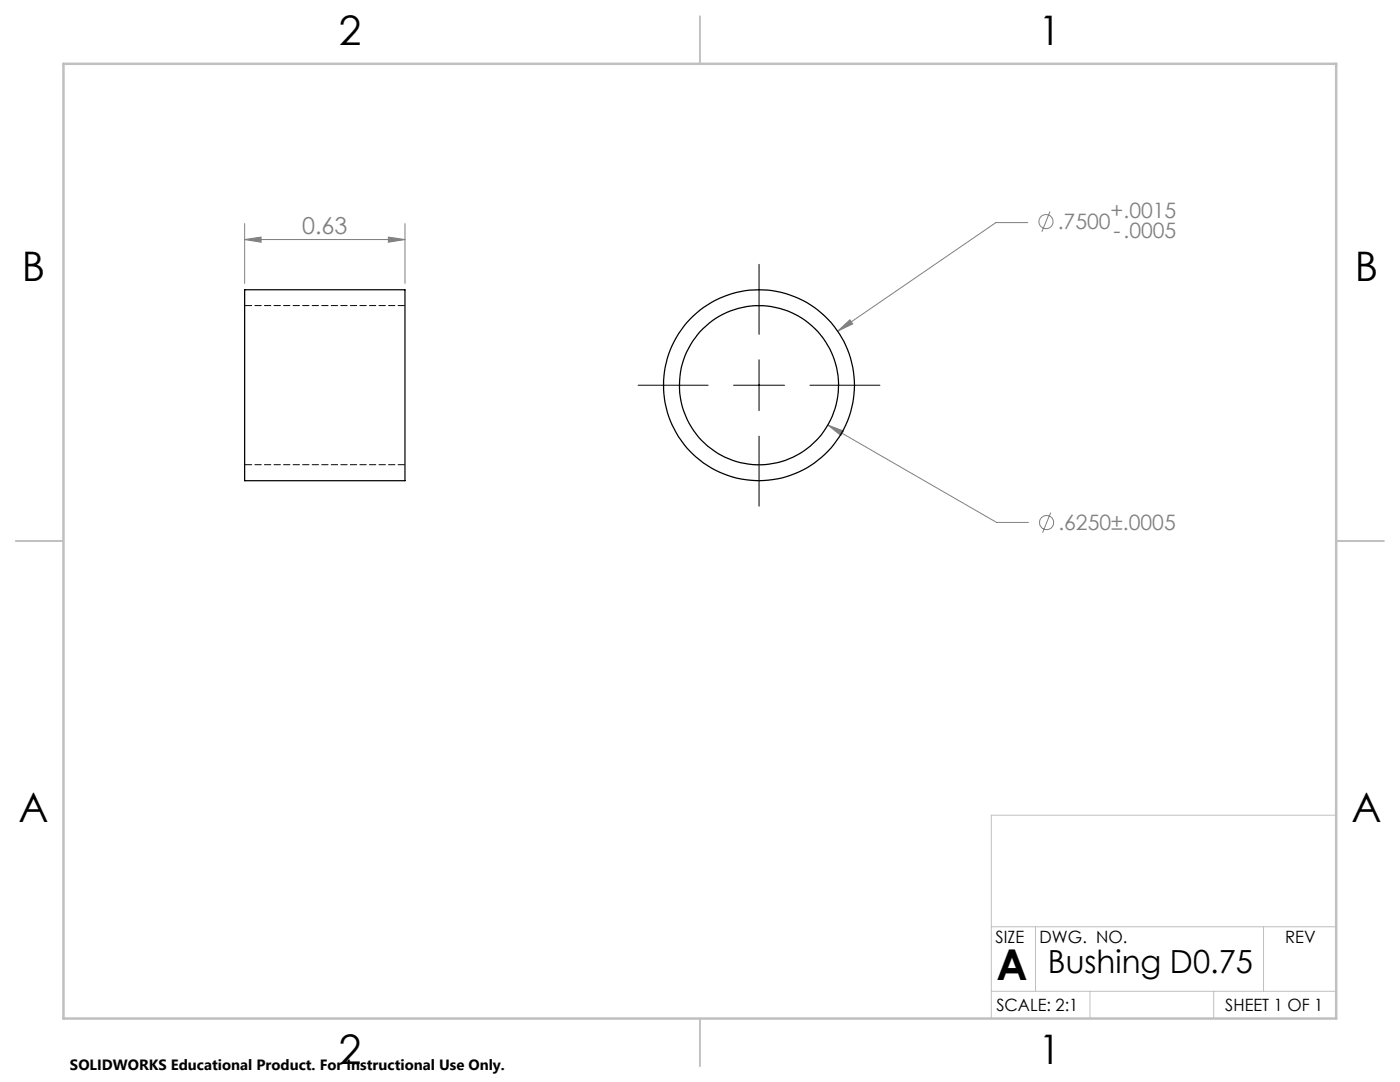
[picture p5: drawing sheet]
<svg xmlns="http://www.w3.org/2000/svg" width="279mm" height="216mm" viewBox="0 0 279 216" stroke-linecap="round" stroke-linejoin="round" font-family="sans-serif">
<g fill="none" stroke="#808080" stroke-width=".2">
<path d="M48.8 47.8l3.3-.5v1zM48.8 44.6v12M48.8 47.8h32M77.5 47.3l3.3 .5-3.3 .5zM80.8 44.6v12M205.1 44.4h-6.3l-31.6 21.7M209.6 42.2l-1.7 4M167.2 66.1l2.4-2.3 .6 .8zM165.2 84.8l3.1 1.2-.5 .9zM165.2 84.8l33.7 19.4h6.3M209.7 102.3l-1.6 4"/>
<circle cx="208.7" cy="44.2" r="1.4"/>
<circle cx="208.9" cy="104.3" r="1.42"/>
</g>
<path d="M151.5 52.7v14M127.4 76.9h13.9M146.4 76.9h10.2M151.5 71.8v10.2M161.6 76.9h14M151.5 87v14" fill="none" stroke="#000" stroke-width=".2"/>
<path d="M266.7 162.7h-68.9v40.5M197.8 197.8h68.9M197.8 184.9h68.9M206.7 184.9v12.9M217.5 197.8v5.4M242.2 197.8v5.4M252.2 184.9v12.9" fill="none" stroke="#c0c0c0" stroke-width=".2"/>
<path d="M139.7 3.2v9.5M3.1 107.9h9.6M266.7 107.9h9.5M139.7 203.2v9.6" fill="none" stroke="#c0c0c0" stroke-width=".25"/>
<path d="M12.7 12.7h254v190.5h-254z" fill="none" stroke="#c0c0c0" stroke-width=".5"/>
<g fill="#808080">
<path d="M167.2 66.1l3-1.5-.6-.8zM165.2 84.8l2.6 2.1 .5-.9z"/>
<path d="M77.5 47.3l3.3 .5-3.3 .5zM48.8 47.8l3.3-.5v1z"/>
</g>
<g fill="none" stroke="#000" stroke-width=".25">
<path d="M48.8 57.8h32v38.1h-32z"/>
<circle cx="151.5" cy="76.9" r="15.9"/>
<circle cx="151.5" cy="76.9" r="19"/>
</g>
<path d="M80.8 61h-32M48.8 92.7h32" fill="none" stroke="#000" stroke-width=".2" stroke-dasharray="1.3 .6" stroke-dashoffset="-.1"/>
<text font-size="8.5" x="198.9" y="195.5">A</text>
<g font-size="8.1">
<text x="67.6" y="8.9">2</text>
<text x="207.3" y="8.9">1</text>
<text x="4.4" y="56.2">B</text>
<text x="270.4" y="56.2">B</text>
<text x="3.7" y="164.1">A</text>
<text x="269.7" y="164.1">A</text>
<text x="67.6" y="212.4">2</text>
<text x="207.3" y="212.4">1</text>
</g>
<text font-size="6.3" x="209.1" y="194.1">Bushing D0.75</text>
<text font-size="4.7" fill="#808080" x="60.3" y="46.8">0.63</text>
<g font-size="4.2" fill="#808080">
<text x="211.1" y="45.8">.7500</text>
<text x="221.7" y="43.5">+.0015</text>
<text x="222.2" y="47.6">-.0005</text>
<text x="211.2" y="105.8">.6250±.0005</text>
</g>
<g font-size="3.4">
<text x="198.7" y="188.1">SIZE</text>
<text x="207.5" y="188.1">DWG. NO.</text>
<text x="256.5" y="188.2">REV</text>
<text x="198.8" y="201.7">SCALE: 2:1</text>
<text x="244.5" y="201.7">SHEET 1 OF 1</text>
</g>
<text font-size="3" x="14" y="213.5">SOLIDWORKS Educational Product. For Instructional Use Only.</text>
</svg>
